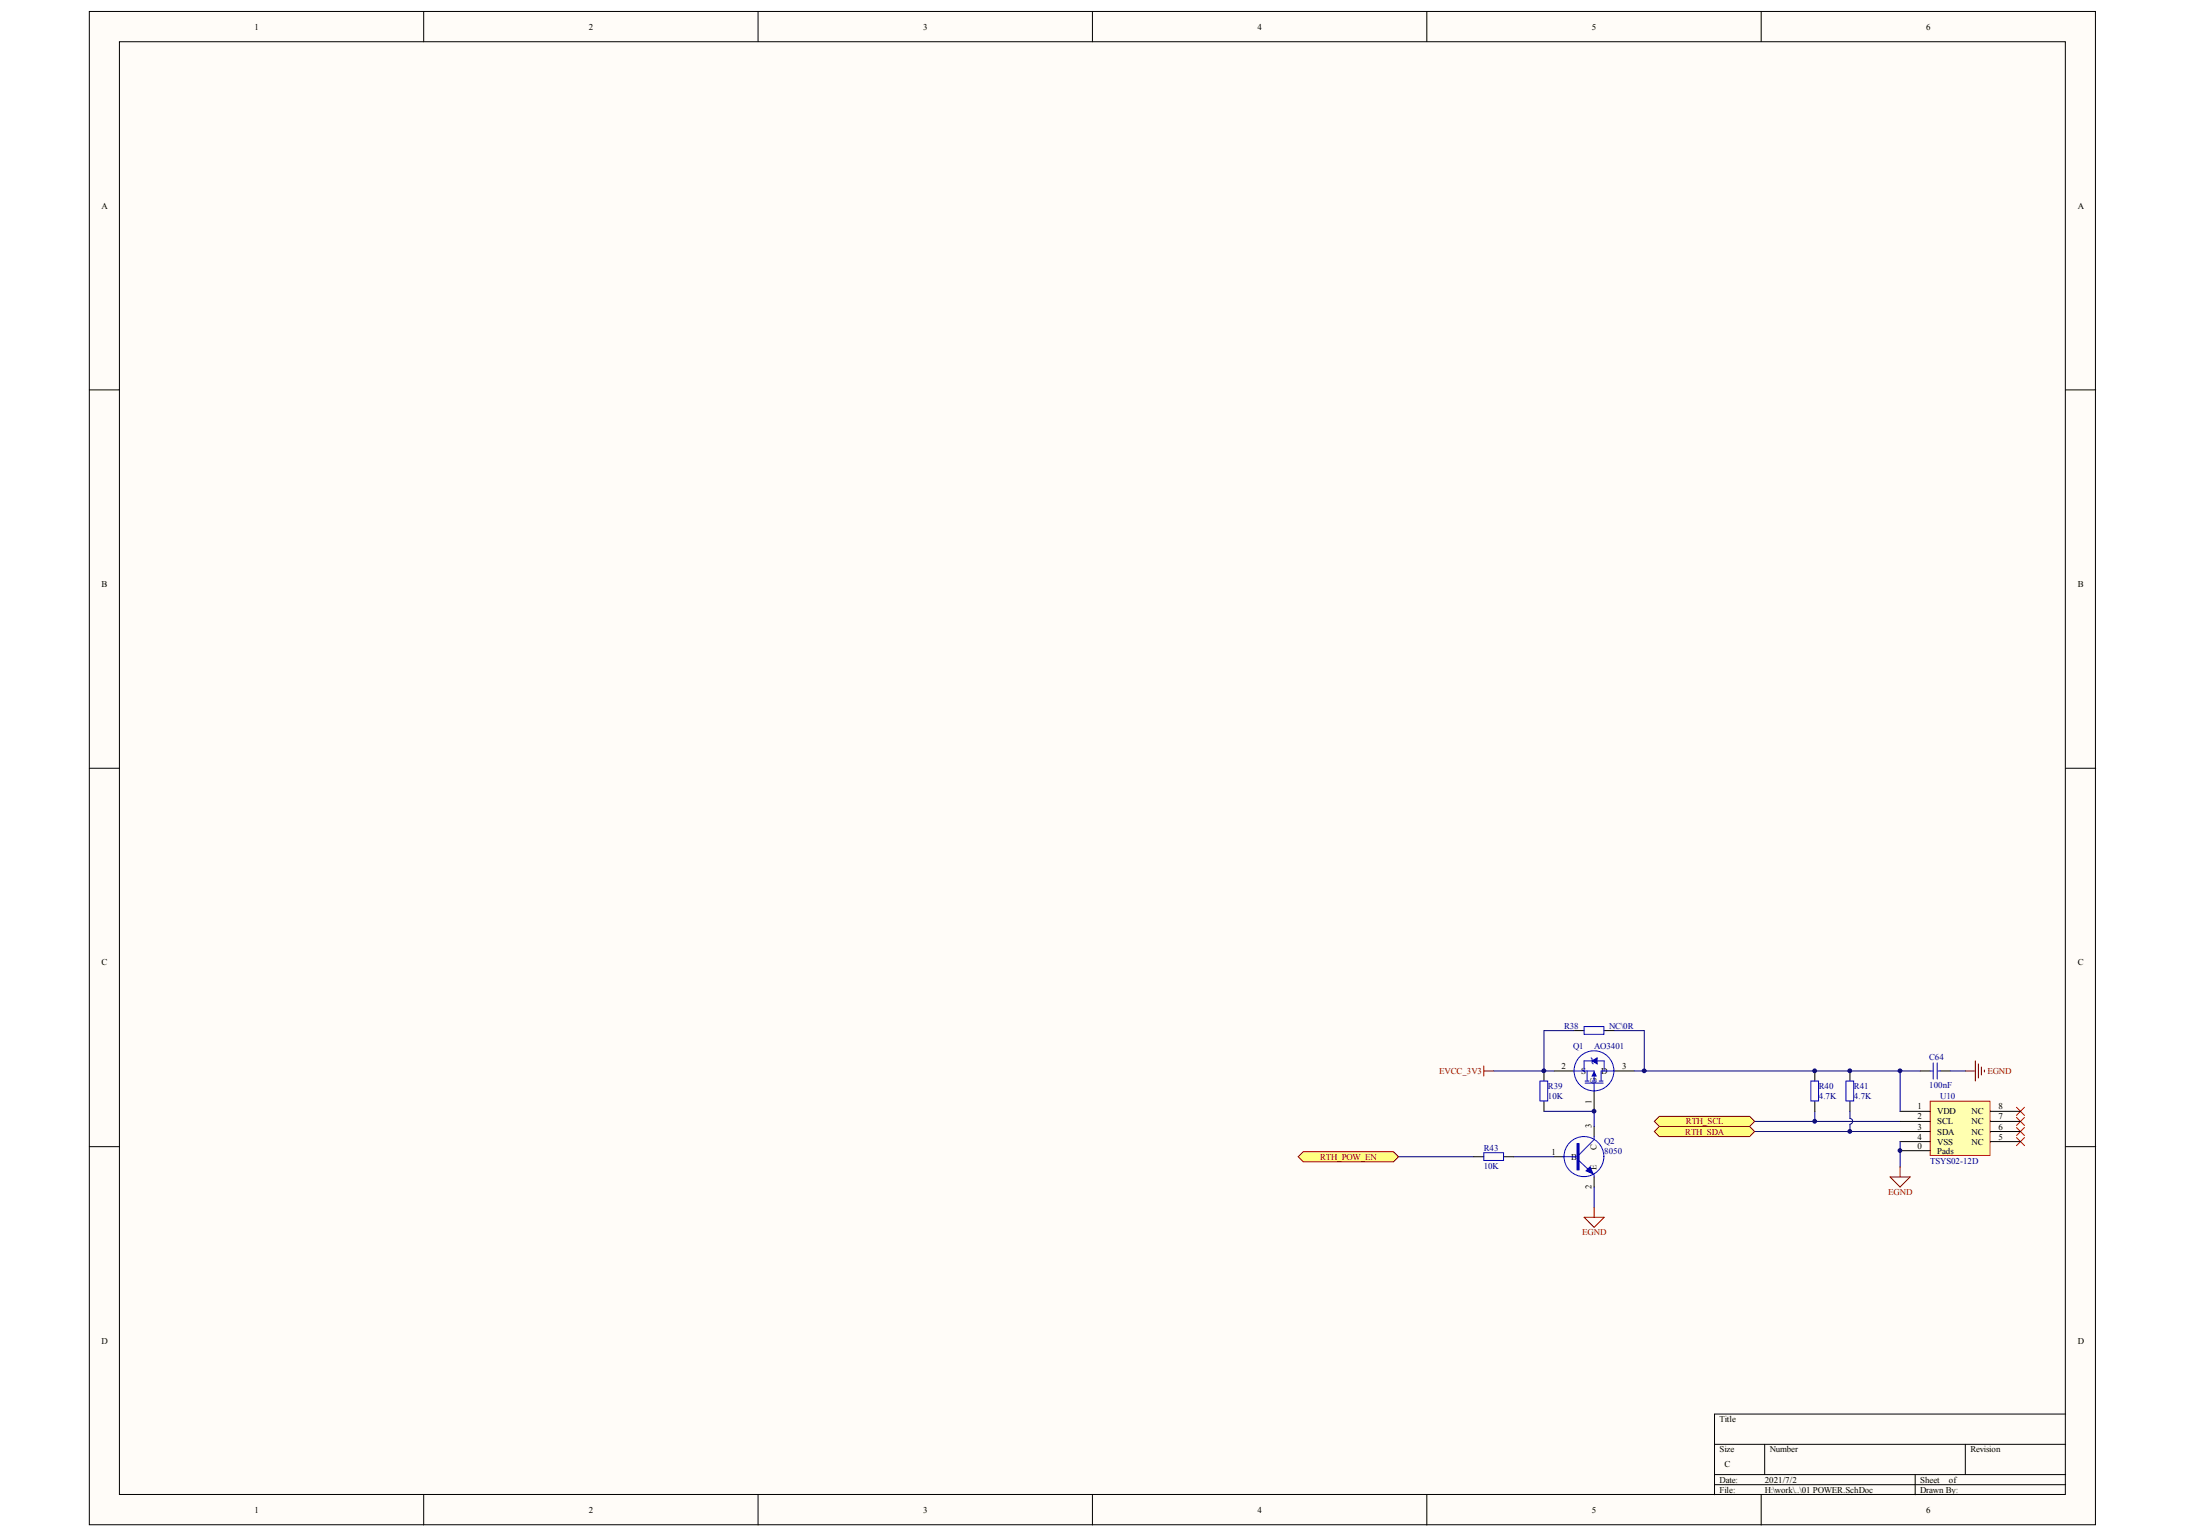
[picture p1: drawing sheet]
<svg xmlns="http://www.w3.org/2000/svg" width="289mm" height="202mm" viewBox="0 0 289 202" stroke-linecap="round" stroke-linejoin="round" font-family="sans-serif">
<g fill="#fffcf8" stroke="#000" stroke-width=".13">
<path d="M11.7 1.5h263.5v198.6h-263.5z"/>
<path d="M15.7 5.5h255.5v190.7h-255.5z"/>
</g>
<g fill="none" stroke="#000" stroke-width=".13">
<path d="M55.6 1.5v4M99.6 1.5v4M143.5 1.5v4M187.4 1.5v4M231.3 1.5v4M11.7 51.2h4M271.3 51.2h3.9M11.7 100.8h4M271.3 100.8h3.9M11.7 150.5h4M252.2 140.6h1.3M254.8 140.6h1.3"/>
<path d="M271.3 150.5h3.9M55.6 196.2v4M99.6 196.2v4M143.5 196.2v4M187.4 196.2v4M225.2 189.6h46.1M225.2 193.6h46.1M225.2 194.9h46.1M231.3 196.2v4M231.8 189.6v4M251.5 193.6v2.6M258.1 189.6v4"/>
<path d="M271.3 185.6h-46.1v10.6"/>
</g>
<path d="M253.9 139.5v2.1M254.4 139.5v2.1M253.5 140.6h.4M254.4 140.6h.4" fill="none" stroke="#00f" stroke-width=".13"/>
<path d="M230.4 147.2h19.1M230.4 148.5h19.1" fill="none" stroke="#000080" stroke-width=".13"/>
<path d="M264.8 146.7l1.1 1M264.8 148l1.1 1.1M264.8 145.3l1.1 1.1M264.8 149.3l1.1 1.1M265.9 146.7l-1.1 1M265.9 148l-1.1 1.1M265.9 145.3l-1.1 1.1M265.9 149.3l-1.1 1.1" fill="none" stroke="#f00" stroke-width=".13"/>
<path d="M253.5 144.6h7.9v7.1h-7.9z" fill="#ffffb0" stroke="#f00" stroke-width=".13"/>
<g fill="none" stroke="#000" stroke-width=".13">
<path d="M206.7 135.3h1.3M210.7 135.3h1.3M193.5 151.8h1.4M197.5 151.8h1.3M202.8 140.6v1.3M202.8 144.6v1.3M204.1 140.6h2.6M204.1 151.8h1.3M209.4 143.2v2.7M209.4 147.9v1.3M209.4 154.5v1.3M212 140.6h2.6"/>
<path d="M243 140.6v1.3M243 144.6v1.3M249.5 145.9h4M249.5 147.2h4M249.5 148.5h4M249.5 149.8h4M249.5 151h4M261.4 145.9h4M261.4 147.2h4M261.4 148.5h4M261.4 149.8h4"/>
</g>
<path d="M194.9 139.9v1.3M259.4 139.3v2.6M259.8 139.7v1.8M194.9 140.6h1.3M208 159.8h2.7l-1.3 1.3zM209.4 158.5v1.3M248.2 154.5h2.7l-1.4 1.3zM249.5 153.2v1.3M258.1 140.6h1.3M260.2 140v1.1M260.6 140.4v.3" fill="none" stroke="#800000" stroke-width=".13"/>
<g fill="none" stroke="#00f" stroke-width=".13">
<path d="M208 134.7h2.6v1.1h-2.6zM209 138.9l.1 .1v.5l.1 .2M209.1 139.3h-1.1v1.3M209.8 139.3h.9v1.3M194.9 151.3h2.6v1h-2.6zM202.2 141.9h1.1v2.6h-1.1zM205.3 151.8h1.8M206.7 140.6h2.7v1.3M207.4 152.4l2 1.8v.3M208.2 142.2h2.3M208.2 141.9h.5M208.4 140.6v1.3"/>
<path d="M209.1 141.9h.5M209.4 149.2v.4l-2 2M209.4 142.3v.9M210 141.9h.5M212 140.6h-1.7v1.3M242.4 141.9h1v2.6h-1z"/>
<circle cx="208" cy="151.8" r="2.62"/>
<circle cx="209.3" cy="140.6" r="2.62"/>
</g>
<g fill="#00f" stroke="#00f" stroke-width=".13">
<path d="M209.4 140.7l.2 .5h-.5z"/>
<path d="M209.1 139.3l.7-.4v.8z"/>
<path d="M208.8 153.2l.4 .9-.9-.4z"/>
<path d="M207.1 150.1h.3v3.5h-.3z" fill-rule="evenodd"/>
</g>
<g fill="none" stroke="#000080" stroke-width=".13">
<path d="M206.7 135.3h-3.9v5.3M212 135.3h3.9v5.3M183.7 151.8h9.8M196.2 140.6h7.9M198.8 151.8h5.3M202.8 145.9h6.6v2M209.4 155.8v2.7M214.6 140.6h34.9M238.3 145.9v1.3M243 145.9v.9a.38 .38 0 0 1 .3 .4 .38 .38 0 0 1-.3 .4M243 147.6v.9M249.5 149.8v3.4"/>
<path d="M252.2 140.6h-2.7v5.3M256.1 140.6h2"/>
</g>
<g fill="#ffff80" stroke="#800000" stroke-width=".13">
<path d="M171.1 151.2h11.9l.7 .6-.7 .7h-11.9l-.6-.7z" fill-rule="evenodd"/>
<path d="M217.9 146.5h11.9l.6 .7-.6 .7h-11.9l-.6-.7z" fill-rule="evenodd"/>
<path d="M217.9 147.9h11.9l.6 .6-.6 .7h-11.9l-.6-.7z" fill-rule="evenodd"/>
</g>
<path d="M238.3 140.6v1.3M238.3 144.6v1.3" fill="none" stroke="#000" stroke-width=".13"/>
<path d="M237.8 141.9h1v2.6h-1z" fill="none" stroke="#00f" stroke-width=".13"/>
<g fill="#000080" stroke="#000080" stroke-width=".13">
<circle cx="202.7" cy="140.6" r=".24"/>
<circle cx="209.3" cy="145.9" r=".24"/>
<circle cx="215.9" cy="140.6" r=".24"/>
<circle cx="238.3" cy="147.2" r=".24"/>
<circle cx="238.3" cy="140.6" r=".24"/>
<circle cx="242.9" cy="148.5" r=".24"/>
<circle cx="242.9" cy="140.6" r=".24"/>
<circle cx="249.5" cy="151" r=".24"/>
<circle cx="249.5" cy="140.6" r=".24"/>
</g>
<g font-size="1.2">
<text x="33.4" y="3.9">1</text>
<text x="77.3" y="3.9">2</text>
<text x="121.2" y="3.9">3</text>
<text x="165.1" y="3.9">4</text>
<text x="209.1" y="3.9">5</text>
<text x="253" y="3.9">6</text>
<text x="13.3" y="27.4">A</text>
<text x="272.9" y="27.4">A</text>
<text x="13.3" y="77">B</text>
<text x="272.9" y="77">B</text>
<text x="13.3" y="126.7">C</text>
<text x="272.9" y="126.7">C</text>
<text x="205.1" y="140.3">2</text>
<text x="207.6" y="141">S</text>
<text x="209.7" y="142.3" transform="rotate(-90 209.7 142.3)">G</text>
<text x="210.3" y="141">D</text>
<text x="213" y="140.3">3</text>
<text x="209" y="148.1" transform="rotate(-90 209 148.1)">3</text>
<text x="209" y="144.9" transform="rotate(-90 209 144.9)">1</text>
<text x="251.8" y="145.6">1</text>
<text x="251.8" y="146.9">2</text>
<text x="251.8" y="148.3">3</text>
<text x="251.8" y="149.6">4</text>
<text x="254.4" y="146.3">VDD</text>
<text x="254.4" y="147.6">SCL</text>
<text x="254.4" y="148.9">SDA</text>
<text x="258.9" y="148.9">NC</text>
<text x="258.9" y="147.6">NC</text>
<text x="258.9" y="146.3">NC</text>
<text x="262.5" y="149.6">5</text>
<text x="262.5" y="148.3">6</text>
<text x="262.5" y="146.9">7</text>
<text x="262.5" y="145.6">8</text>
<text x="203.8" y="151.6">1</text>
<text x="206.3" y="152.2">B</text>
<text x="209.7" y="153.6" transform="rotate(-90 209.7 153.6)">E</text>
<text x="209.7" y="150.9" transform="rotate(-90 209.7 150.9)">C</text>
<text x="251.8" y="150.8">0</text>
<text x="254.4" y="150.3">VSS</text>
<text x="254.4" y="151.4">Pads</text>
<text x="258.9" y="150.3">NC</text>
<text x="209" y="156.1" transform="rotate(-90 209 156.1)">2</text>
<text x="13.3" y="176.4">D</text>
<text x="272.9" y="176.4">D</text>
<text x="225.8" y="186.6">Title</text>
<text x="225.8" y="190.6">Size</text>
<text x="232.4" y="190.6">Number</text>
<text x="258.8" y="190.6">Revision</text>
<text x="225.8" y="194.6">Date:</text>
<text x="225.8" y="195.9">File:</text>
<text x="226.5" y="192.6">C</text>
<text x="231.8" y="194.6">2021/7/2</text>
<text x="231.8" y="195.9">H:\work\..\01 POWER.SchDoc</text>
<text x="252.2" y="194.6">Sheet</text>
<text x="252.2" y="195.9">Drawn By:</text>
<text x="255.9" y="194.6">of</text>
<text x="33.4" y="198.6">1</text>
<text x="77.3" y="198.6">2</text>
<text x="121.2" y="198.6">3</text>
<text x="165.1" y="198.6">4</text>
<text x="209.1" y="198.6">5</text>
<text x="253" y="198.6">6</text>
</g>
<g font-size="1.2" fill="#000080">
<text x="205.4" y="135">R38</text>
<text x="206.6" y="137.7">Q1</text>
<text x="209.4" y="137.7">AO3401</text>
<text x="211.3" y="135">NC\0R</text>
<text x="203.3" y="143">R39</text>
<text x="238.9" y="143">R40</text>
<text x="243.5" y="143">R41</text>
<text x="253.4" y="139.1">C64</text>
<text x="253.4" y="142.8">100nF</text>
<text x="203.3" y="144.3">10K</text>
<text x="238.9" y="144.3">4.7K</text>
<text x="243.5" y="144.3">4.7K</text>
<text x="254.8" y="144.3">U10</text>
<text x="194.9" y="151">R43</text>
<text x="194.9" y="153.4">10K</text>
<text x="210.7" y="150.1">Q2</text>
<text x="210.7" y="151.4">8050</text>
<text x="253.5" y="152.8">TSYS02-12D</text>
</g>
<g font-size="1.2" fill="#800000">
<text x="189" y="141">EVCC_3V3</text>
<text x="261" y="141">EGND</text>
<text x="221.3" y="148.9">RTH_SDA</text>
<text x="221.4" y="147.6">RTH_SCL</text>
<text x="173.4" y="152.2">RTH_POW_EN</text>
<text x="248" y="156.8">EGND</text>
<text x="207.8" y="162.1">EGND</text>
</g>
</svg>
